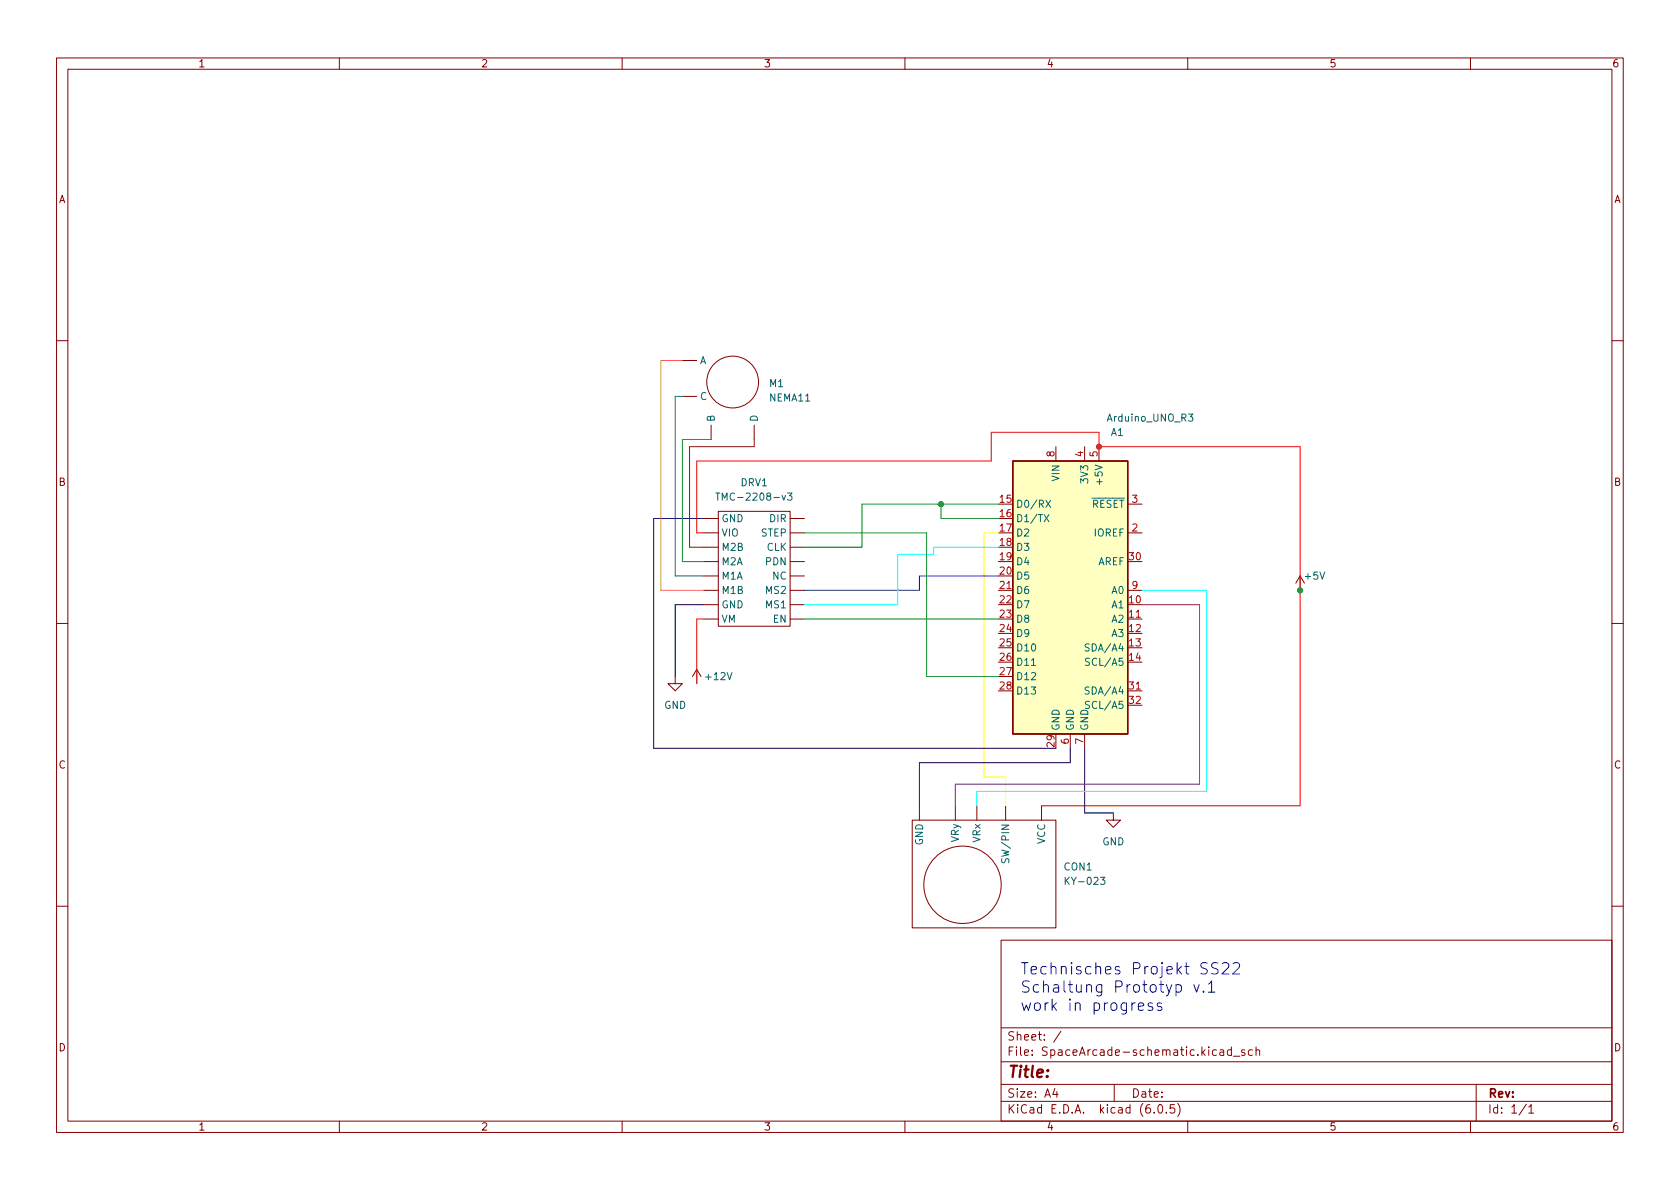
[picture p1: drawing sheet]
<svg xmlns="http://www.w3.org/2000/svg" width="297mm" height="210mm" viewBox="0 0 297 210" stroke-linecap="round" stroke-linejoin="round" font-family="sans-serif">
<g fill="none" stroke="#840000" stroke-width=".18">
<path d="M10 10.2h277v190.1h-277zM12 12.2h273v186.1h-273zM60 10.2v2M110 10.2v2M160 10.2v2M210 10.2v2M260 10.2v2M10 60.2h2M120.6 63.7h2.6M120.6 70.1h2.6M125.7 75.2v2.5M133.3 75.2v2.5"/>
<path d="M186.7 79v2.5M191.8 79v2.5M194.3 79v2.5M285 60.2h2M124.5 94.2h2.5M124.5 96.8h2.5M124.5 91.7h2.5M124.5 99.3h2.5M127 90.4h12.7v20.3h-12.7zM139.7 94.2h2.5M139.7 96.8h2.5M139.7 91.7h2.5"/>
<path d="M139.7 99.3h2.5M199.4 94.2h2.5M199.4 89.1h2.5M10 110.2h2M119.4 119.6v1.3h1.2l-1.2 1.3-1.3-1.3h1.3M123.2 118.4l-.8 1.2M123.2 118.4v2.5M123.2 118.4l.8 1.2M124.5 109.5h2.5M124.5 104.4h2.5M124.5 106.9h2.5M124.5 101.8h2.5"/>
<path d="M139.7 109.5h2.5M139.7 104.4h2.5M139.7 106.9h2.5M139.7 101.8h2.5M176.5 104.4h2.6M199.4 109.5h2.5M199.4 104.4h2.5M229.9 101.8l-.8 1.3M229.9 101.8v2.6M229.9 101.8l.7 1.3M285 110.2h2M189.2 129.8v2.5"/>
<path d="M191.8 129.8v2.5M199.4 122.2h2.5M161.3 145h25.4v19.1h-25.4zM162.6 142.5v2.5M168.9 142.5v2.5M172.7 142.5v2.5M177.8 142.5v2.5M184.1 142.5v2.5M196.8 143.8v1.2h1.3l-1.3 1.3-1.2-1.3h1.2M10 160.2h2M177 166.3h108v32h-108zM285 160.2h2"/>
<path d="M60 198.3v2M110 198.3v2M160 198.3v2M177 194.8h108M177 191.8h108M177 187.8h108M177 181.8h108M186.5 192.5l-.4 1h1M186.9 193v1M187.6 182.4l-1.3 1.9M197 191.8v3M204.1 196.7v.1"/>
<path d="M204.9 195.4l.2-.1a.81 .81 0 0 1 .6 .7 .81 .81 0 0 1-.3 .8h-.2a.81 .81 0 0 1-.6-.6 .81 .81 0 0 1 .3-.8zM206.2 196.7v.1M207.6 195.3h-.7v.7l.2-.1 .5 .1 .1 .2-.1 .5-.2 .1-.5-.1M208.2 195.1a1.72 1.72 0 0 1 0 2.3M210 198.3v2M215.7 185.7h.6l.1 .9M216.4 186l-.5 .1a.29 .29 0 0 0-.3 .2 .29 .29 0 0 0 .3 .3h.5M217.7 185.7l-.4-.1-.3 .3v.4l.1 .3h.6M217.7 185.1v1.5M218.1 186.8h1.1M220.1 185.7l-.4-.1-.2 .2 .1 .3 .5 .1v.4h-.6M221.4 185.7l-.4-.1-.3 .3v.4l.2 .3h.5"/>
<path d="M222.1 185.8l.2-.2 .3 .1 .1 .9M222.1 185.1v1.5M260 198.3v2M261 191.8v6.5M269.9 195.3l-1.3 1.9M270.3 195.8l.4-.5v1.5M270.3 196.8h.9"/>
<circle cx="129.5" cy="67.6" r="4.6"/>
<circle cx="170.2" cy="156.5" r="6.8"/>
</g>
<path d="M179.1 81.5h20.3v48.3h-20.3z" fill="#ffffc2" stroke="#ffffc2" stroke-width=".18"/>
<path d="M179.1 81.5h20.3v48.3h-20.3z" fill="none" stroke="#840000" stroke-width=".25"/>
<g fill="none" stroke="#006464" stroke-width=".18">
<path d="M210.1 73.2h.8l-.4 .5 .3 .1v.6l-.1 .1-.6-.1M126.5 87.2h.8M126.9 87.2v1.3M139.2 87.2h.8l-.4 .5 .4 .1v.5l-.2 .2-.6-.2M184.6 91l.9 1.3M184.9 88.5l.9 1.2M185.5 91l-.9 1.3M185.8 88.5l-.9 1.2M182.4 117.7h.7M192.6 113.9h-.5l-.2 .1v.3l.6 .3 .1 .3-.3 .2h-.4M192.6 116.5l-.4-.1-.2 .1v.4l.5 .2 .1 .3-.2 .3-.5-.1M192.6 121.5h-.5l-.2 .1v.4l.6 .2 .1 .3-.3 .2h-.4"/>
<path d="M192.6 124.1l-.4-.1-.2 .1v.4l.5 .2 .1 .3-.2 .3-.5-.1M177.2 151.8l-.1 .5 .1 .2h.4l.2-.5 .3-.2 .3 .3-.1 .5M194.6 155.1h.8l-.5 .5 .4 .1v.6l-.2 .1-.5-.1"/>
</g>
<path d="M201.3 178l.9-.2-.1-.4-.5-.1-.3 .3 .1 1 .2 .1 .5-.1M203.7 177.4l-.4-.1-.3 .3 .1 .3 .6 .2 .1 .2-.1 .3-.1 .1-.6-.1M205.4 177.4l-.5-.1-.3 .3 .1 .3 .7 .2 .1 .2-.1 .3-.2 .1-.6-.1M207.9 174.2l.6-.1 .4 .4v.6l-.2 .3-.2 .1-.6-.1M211.1 174.1l.5 1.4 .4-1.4M212.8 175.3l.1 .1-.1 .1-.1-.1 .1-.1v.2M213.7 174l.5-.5v2M213.7 175.5h1.1M215.4 170.3l-.8-.1a.49 .49 0 0 0-.4 .5 .49 .49 0 0 0 .4 .5 .73 .73 0 0 1 .8 .5 .51 .51 0 0 1-.4 .5l-.8-.1M216.1 170.4l.3-.2h.5a.54 .54 0 0 1 .3 .9l-1.2 1.1h1.3M218 170.4l.3-.2h.5a.54 .54 0 0 1 .3 .9l-1.2 1.1h1.3" fill="none" stroke="#0000c2" stroke-width=".18"/>
<path d="M124.5 94.2h-1.3v-12.7h52.1v-5.1h19v2.6h35.6v63.5h-45.8M124.5 109.5h-1.3v11.4" fill="none" stroke="#f00" stroke-width=".18"/>
<path d="M176.5 94.2h-2.5v43.2h3.8v5.1" fill="none" stroke="#ff0" stroke-width=".18"/>
<path d="M124.5 91.7h-8.9v40.6h71.1M124.5 106.9h-5.1v12.7M189.2 132.3v2.6h-26.6v7.6M191.8 132.3v11.5h5" fill="none" stroke="#000" stroke-width=".18"/>
<path d="M201.9 106.9h10.2v31.8h-43.2v3.8" fill="none" stroke="#840084" stroke-width=".18"/>
<path d="M176.5 96.8h-11.4v1.2h-6.4v8.9h-16.5M201.9 104.4h11.5v35.5h-40.7v2.6" fill="none" stroke="#0ff" stroke-width=".18"/>
<path d="M176.5 101.8h-13.9v2.6h-20.4" fill="none" stroke="#00f" stroke-width=".18"/>
<path d="M125.7 77.7h-5.1v21.6h3.9M142.2 94.2h21.6v25.4h12.7M166.4 89.1v2.6h10.1M176.5 89.1h-24.1v7.7h-10.2M142.2 109.5h34.3" fill="none" stroke="#009600" stroke-width=".18"/>
<path d="M120.6 63.7h-3.8v40.7h7.7" fill="none" stroke="#f90" stroke-width=".18"/>
<path d="M120.6 70.1h-1.2v31.7h5.1" fill="none" stroke="#008484" stroke-width=".18"/>
<path d="M133.3 77.7v1.3h-11.4v17.8h2.6" fill="none" stroke="#484800" stroke-width=".18"/>
<g fill="#009600" stroke="#009600" stroke-width=".18">
<circle cx="166.4" cy="89.1" r=".46"/>
<circle cx="229.9" cy="104.4" r=".46"/>
</g>
<circle cx="194.3" cy="79" r=".46" fill="#f00" stroke="#f00" stroke-width=".18"/>
<g font-size="2.8" fill="#0000c2">
<text x="180.3" y="172.3">Technisches Projekt SS22</text>
<text x="180.3" y="175.5">Schaltung Prototyp v.1</text>
<text x="180.3" y="178.8">work in progress</text>
</g>
<text font-size="2.8" fill="#840000" x="178" y="190.6">Title:</text>
<g font-size="2.1" fill="#840000">
<text x="178" y="184">Sheet: /</text>
<text x="178" y="186.7">File: SpaceArcade-schematic.kicad_sch</text>
<text x="178" y="196.9">KiCad E.D.A. kicad (6.0.5)</text>
<text x="178" y="194.1">Size: A4</text>
<text x="200" y="194.1">Date:</text>
<text x="263" y="194.1">Rev:</text>
<text x="263" y="196.9">Id: 1/1</text>
</g>
<g font-size="1.8" fill="#840000">
<text x="35" y="11.9">1</text>
<text x="85" y="11.9">2</text>
<text x="135" y="11.9">3</text>
<text x="185" y="11.9">4</text>
<text x="235" y="11.9">5</text>
<text x="285" y="11.9">6</text>
<text x="10.3" y="35.9">A</text>
<text x="285.3" y="35.9">A</text>
<text x="10.3" y="85.9">B</text>
<text x="285.3" y="85.9">B</text>
<text x="10.3" y="135.9">C</text>
<text x="285.3" y="135.9">C</text>
<text x="10.3" y="185.9">D</text>
<text x="285.3" y="185.9">D</text>
<text x="35" y="199.9">1</text>
<text x="85" y="199.9">2</text>
<text x="135" y="199.9">3</text>
<text x="185" y="199.9">4</text>
<text x="235" y="199.9">5</text>
<text x="285" y="199.9">6</text>
</g>
<g font-size="1.8" fill="#006464">
<text x="123.7" y="64.4">A</text>
<text x="123.7" y="70.7">C</text>
<text x="136.1" y="68.4">M1</text>
<text x="136.1" y="71">NEMA11</text>
<text x="126.4" y="74.7" transform="rotate(-90 126.4 74.7)">B</text>
<text x="134" y="74.7" transform="rotate(-90 134 74.7)">D</text>
<text x="195.9" y="74.5">Arduino_UNO_R3</text>
<text x="196.4" y="77.1">A1</text>
<text x="127.9" y="88.5">TMC-2208-v3</text>
<text x="131" y="86">DRV1</text>
<text x="179.6" y="89.8">D0/RX</text>
<text x="187.3" y="85" transform="rotate(-90 187.3 85)">VIN</text>
<text x="191.6" y="89.8">~{RESET}</text>
<text x="192.4" y="85.2" transform="rotate(-90 192.4 85.2)">3V3</text>
<text x="194.9" y="85.2" transform="rotate(-90 194.9 85.2)">+5V</text>
<text x="127.5" y="92.3">GND</text>
<text x="127.5" y="94.9">VIO</text>
<text x="134.6" y="94.9">STEP</text>
<text x="136.1" y="92.3">DIR</text>
<text x="179.6" y="92.3">D1/TX</text>
<text x="179.6" y="94.9">D2</text>
<text x="193.5" y="94.9">IOREF</text>
<text x="127.5" y="99.9">M2A</text>
<text x="127.5" y="97.4">M2B</text>
<text x="135.5" y="99.9">PDN</text>
<text x="135.6" y="97.4">CLK</text>
<text x="179.6" y="97.4">D3</text>
<text x="179.6" y="99.9">D4</text>
<text x="194.1" y="99.9">AREF</text>
<text x="127.5" y="107.6">GND</text>
<text x="127.5" y="102.5">M1A</text>
<text x="127.5" y="105">M1B</text>
<text x="135.6" y="107.6">MS1</text>
<text x="135.6" y="105">MS2</text>
<text x="136.6" y="102.5">NC</text>
<text x="179.6" y="102.5">D5</text>
<text x="179.6" y="105">D6</text>
<text x="179.6" y="107.6">D7</text>
<text x="196.6" y="107.6">A1</text>
<text x="196.6" y="105">A0</text>
<text x="230.8" y="102.5">+5V</text>
<text x="127.5" y="110.1">VM</text>
<text x="136.7" y="110.1">EN</text>
<text x="179.6" y="110.1">D8</text>
<text x="179.6" y="112.6">D9</text>
<text x="196.6" y="110.1">A2</text>
<text x="196.6" y="112.6">A3</text>
<text x="179.6" y="115.2">D10</text>
<text x="179.6" y="117.7">D11</text>
<text x="192.4" y="115.2">SDA/A4</text>
<text x="192.6" y="117.7">SCL/A5</text>
<text x="117.4" y="125.3">GND</text>
<text x="124.9" y="120.3">+12V</text>
<text x="179.6" y="120.3">D12</text>
<text x="179.6" y="122.8">D13</text>
<text x="192.4" y="122.8">SDA/A4</text>
<text x="192.6" y="125.3">SCL/A5</text>
<text x="187.3" y="129.3" transform="rotate(-90 187.3 129.3)">GND</text>
<text x="189.9" y="129.3" transform="rotate(-90 189.9 129.3)">GND</text>
<text x="192.4" y="129.3" transform="rotate(-90 192.4 129.3)">GND</text>
<text x="163.2" y="149.5" transform="rotate(-90 163.2 149.5)">GND</text>
<text x="169.5" y="149" transform="rotate(-90 169.5 149)">VRy</text>
<text x="173.4" y="149" transform="rotate(-90 173.4 149)">VRx</text>
<text x="184.8" y="149.3" transform="rotate(-90 184.8 149.3)">VCC</text>
<text x="194.9" y="149.5">GND</text>
<text x="178.4" y="151.8" transform="rotate(-90 178.4 151.8)">SW/PIN</text>
<text x="188.2" y="153.9">CON1</text>
<text x="188.8" y="156.5">KY-023</text>
</g>
<g font-size="1.8" fill="#a90000">
<text x="186.4" y="80.8" transform="rotate(-90 186.4 80.8)">8</text>
<text x="191.5" y="80.8" transform="rotate(-90 191.5 80.8)">4</text>
<text x="194.1" y="80.8" transform="rotate(-90 194.1 80.8)">5</text>
<text x="176.8" y="88.9">15</text>
<text x="200.2" y="88.9">3</text>
<text x="176.8" y="91.4">16</text>
<text x="176.8" y="94">17</text>
<text x="200.2" y="94">2</text>
<text x="176.8" y="96.5">18</text>
<text x="176.8" y="99.1">19</text>
<text x="176.8" y="101.6">20</text>
<text x="199.7" y="99.1">30</text>
<text x="176.8" y="104.1">21</text>
<text x="176.8" y="106.7">22</text>
<text x="199.7" y="106.7">10</text>
<text x="200.2" y="104.1">9</text>
<text x="176.8" y="109.2">23</text>
<text x="176.8" y="111.8">24</text>
<text x="199.7" y="109.2">11</text>
<text x="199.7" y="111.8">12</text>
<text x="176.8" y="114.3">25</text>
<text x="176.8" y="116.8">26</text>
<text x="176.8" y="119.4">27</text>
<text x="199.7" y="114.3">13</text>
<text x="199.7" y="116.8">14</text>
<text x="176.8" y="121.9">28</text>
<text x="199.7" y="121.9">31</text>
<text x="199.7" y="124.5">32</text>
<text x="189" y="131.6" transform="rotate(-90 189 131.6)">6</text>
<text x="191.5" y="131.6" transform="rotate(-90 191.5 131.6)">7</text>
<text x="186.4" y="132" transform="rotate(-90 186.4 132)">29</text>
</g>
</svg>
